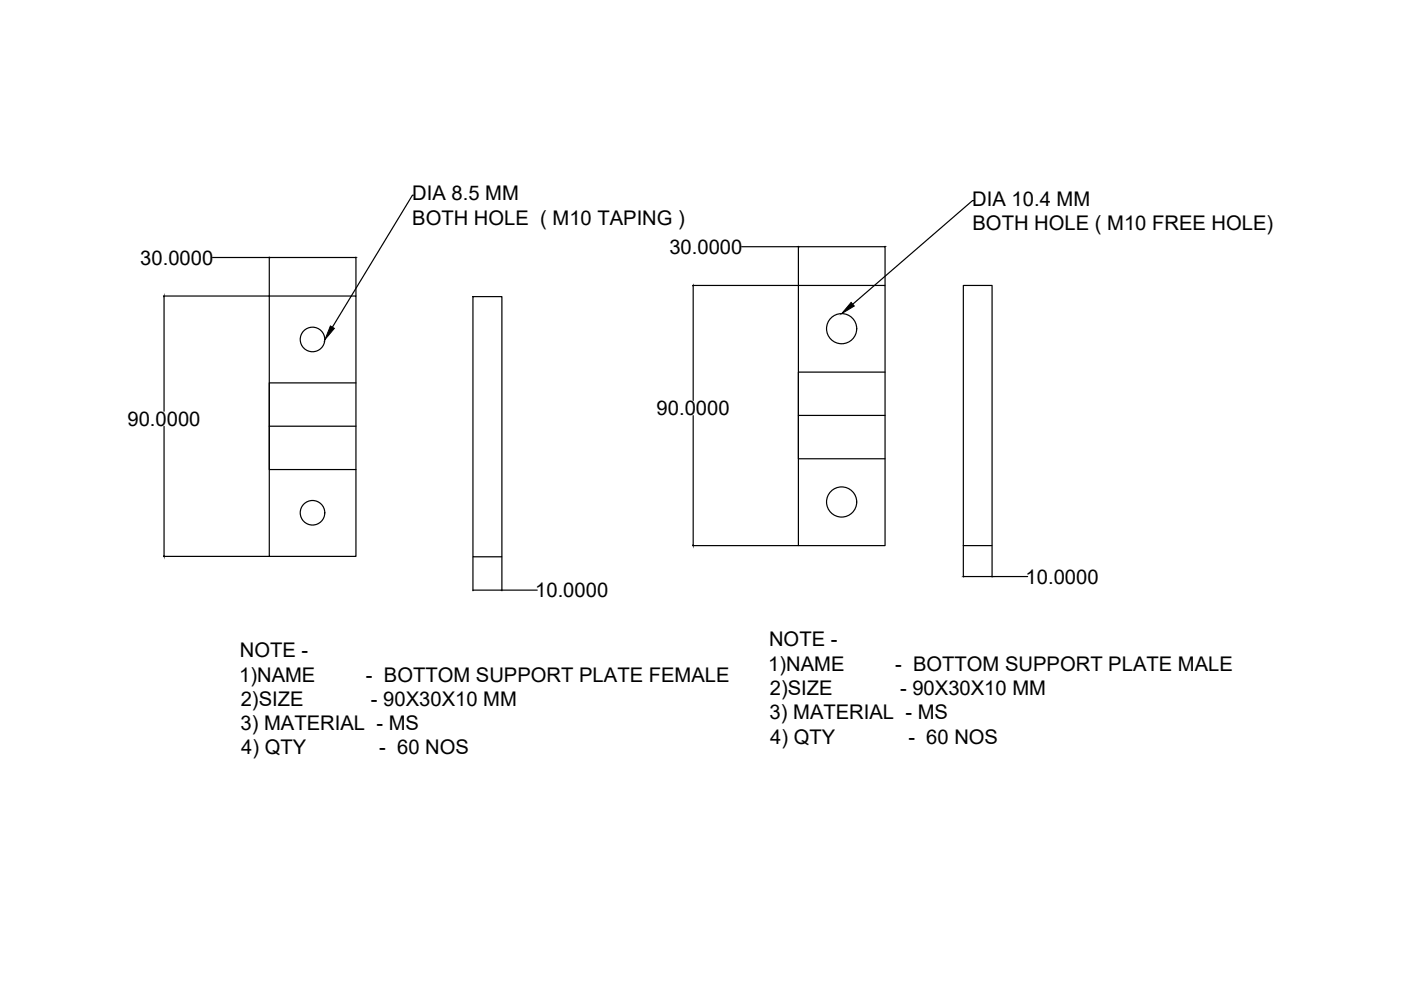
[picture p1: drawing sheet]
<svg xmlns="http://www.w3.org/2000/svg" width="297mm" height="210mm" viewBox="0 0 297 210" stroke-linecap="round" stroke-linejoin="round" font-family="sans-serif">
<!-- layer: 0 -->
<g fill="none" stroke="#000" stroke-width=".25">
<path d="M45.1 54.6h12M57.1 54.5v8.3M57.2 54.6h18.2M75.5 54.5v8.3M87.7 41.4h-.3l-16.9 28M157.3 52.3h12M169.3 52.2v8.3M169.4 52.3h18.2M187.6 52.2v8.3M206.4 42.5h-.2l-25.4 22M34.7 62.8h22.4M34.8 62.9v24.3"/>
<path d="M57.1 62.8h18.4v55.2h-18.4zM100.3 62.9h6.1v55.2h-6.1zM146.8 60.5h22.4M147 60.6v24.3M169.3 60.5h18.3v55.2h-18.3zM187.6 78.9h-18.3v9.2h18.3M204.2 60.5h6.1v55.2h-6.1zM34.8 90.4v27.4M57.1 90.4v9.2h18.4M75.5 81.2h-18.4v9.2h18.4M147 88.1v27.5M169.3 88.1v9.2h18.3"/>
<path d="M34.7 118h22.4M100.3 118.1v7.2M106.4 118.1v7.2M146.8 115.7h22.4M204.2 115.7v6.6M210.3 115.7v6.6M100.4 125.1h5.9M106.4 125.1h7.5M204.3 122.2h6M210.3 122.2h7.6"/>
<circle cx="66.3" cy="72" r="2.6"/>
<circle cx="178.4" cy="69.7" r="3.2"/>
<circle cx="66.3" cy="108.7" r="2.6"/>
<circle cx="178.4" cy="106.4" r="3.2"/>
</g>
<path d="M34.8 62.8l-.1 .1zM70 69.1l.9 .5-2 2.4zM180.5 64.1l.6 .8-2.6 1.6zM34.7 117.8l.1 .2zM146.9 115.6l.1 .1zM106.3 125.1h.1z" fill="#000" stroke="#000" stroke-width=".21"/>
<g font-size="4.3">
<text x="87.4" y="42.5">DIA 8.5 MM</text>
<text x="87.4" y="47.7">BOTH HOLE ( M10 TAPING )</text>
<text x="206.1" y="43.6">DIA 10.4 MM</text>
<text x="141.9" y="53.8">30.0000</text>
<text x="206.2" y="48.8">BOTH HOLE ( M10 FREE HOLE)</text>
<text x="29.7" y="56.1">30.0000</text>
<text x="139.2" y="88">90.0000</text>
<text x="27" y="90.3">90.0000</text>
<text x="217.5" y="123.7">10.0000</text>
<text x="113.5" y="126.6">10.0000</text>
<text x="163.1" y="137.1">NOTE -</text>
<text x="50.9" y="139.3">NOTE -</text>
<text x="162.9" y="142.2">1)NAME</text>
<text x="189.8" y="142.2">- BOTTOM SUPPORT PLATE MALE</text>
<text x="50.7" y="144.5">1)NAME</text>
<text x="51" y="149.6">2)SIZE</text>
<text x="77.6" y="144.5">- BOTTOM SUPPORT PLATE FEMALE</text>
<text x="78.7" y="149.6">- 90X30X10 MM</text>
<text x="163.2" y="147.3">2)SIZE</text>
<text x="190.8" y="147.3">- 90X30X10 MM</text>
<text x="51" y="154.8">3) MATERIAL - MS</text>
<text x="163.2" y="152.5">3) MATERIAL - MS</text>
<text x="51.1" y="160">4) QTY</text>
<text x="80.4" y="160">- 60 NOS</text>
<text x="163.3" y="157.7">4) QTY</text>
<text x="192.6" y="157.7">- 60 NOS</text>
</g>
</svg>
